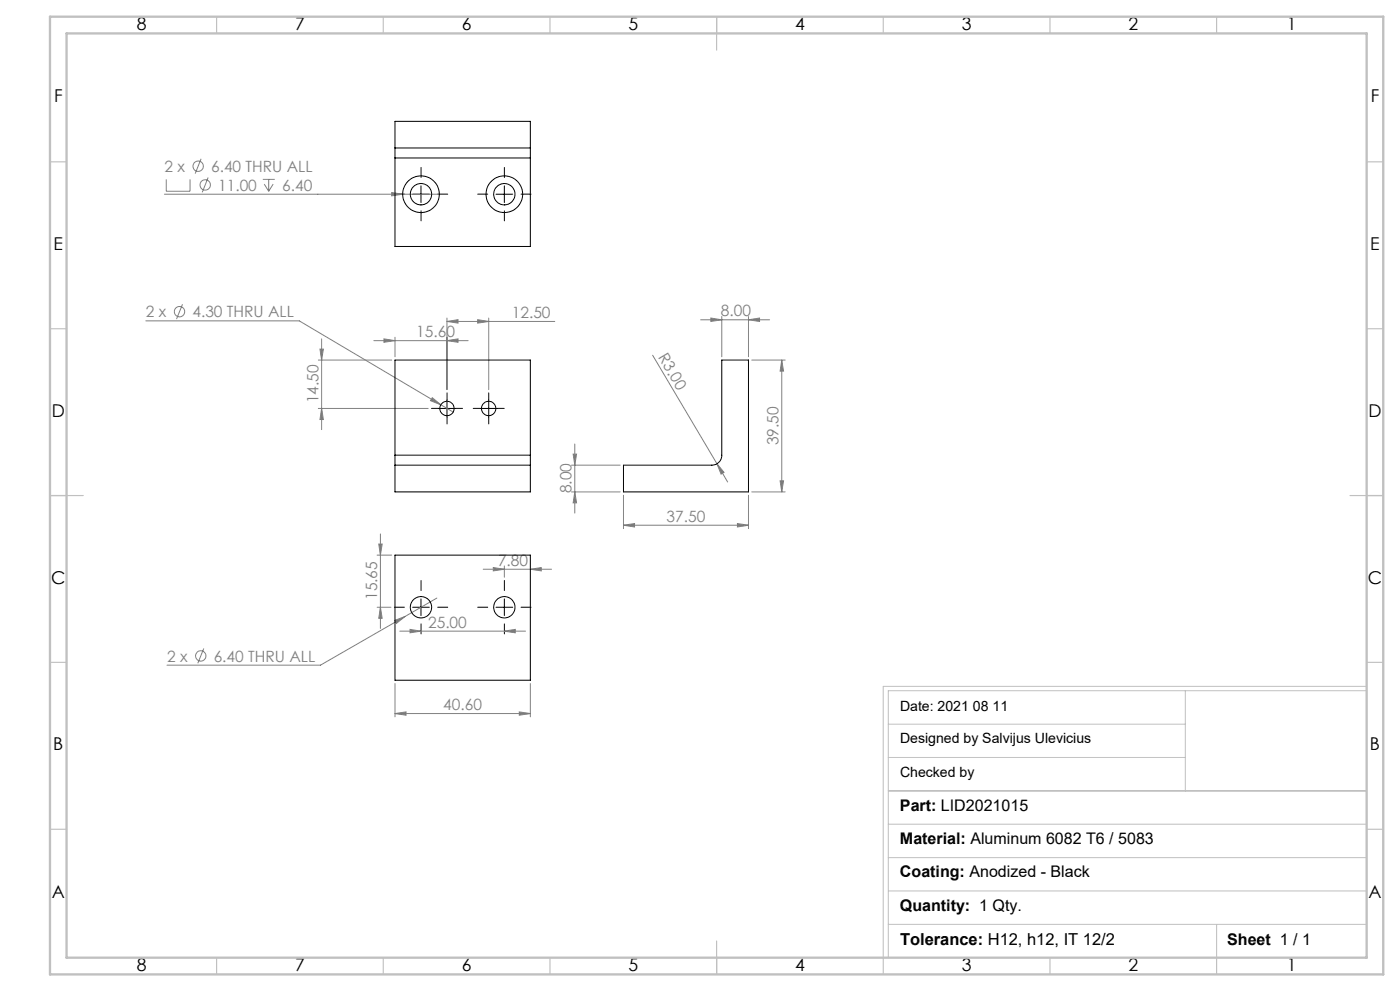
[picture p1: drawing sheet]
<svg xmlns="http://www.w3.org/2000/svg" width="420mm" height="297mm" viewBox="0 0 420 297" stroke-linecap="round" stroke-linejoin="round" font-family="sans-serif">
<g fill="none" stroke="#808080" stroke-width=".3">
<path d="M49.3 58.2h82.5M49.9 53.8v3.5h7.1v-3.5M60.3 47.6l-1.7 4.4M62.4 53.2l-1.7 4.4M78.8 53.8h3.6M79.3 55.2l1.3 2.1M80.6 53.8v3.5M82 55.2l-1.4 2.1M117.5 57.7l3.3 .5-3.3 .5zM43.7 96.2h46.1l42.5 25.1M54.8 91.2l-1.8 4.4M134.1 96.3l3.3-.5v1z"/>
<path d="M134.1 95.3v21.5M134.1 96.3h32.3M143.3 95.8l3.3 .5-3.3 .5zM146.6 95.3v21.5M210.2 95.8h20.7M213.3 95.3l3.2 .5-3.2 .5zM216.5 94.9v12M224.5 95.8l3.4-.5v1zM224.5 94.9v12M95.5 107.9h22M96 104.6h1l-.5 3.3zM96.5 101.6v27.2"/>
<path d="M112.1 102.1h28.3M115.2 101.6l3.3 .5-3.3 .5zM118.5 101.1v5.8M129.7 119.2l2.6 2.1-3.1-1.2zM134.1 102.1l3.3-.5v1zM195.8 106.5l19.3 32.5M225.5 107.9h10M234.5 107.9l.6 3.3h-1.1zM234.5 107.9v39.5M95.5 122.4h32.9M96.5 122.4l.5 3.3h-1zM132.3 121.3l3.7 2.2"/>
<path d="M171.5 139.4h14.6M171.9 136.1h1.1l-.6 3.3zM172.4 133.1v20.7M215.1 139l2.1 2.6-.9 .5zM215.1 139l3.2 5.5M171.5 147.4h14.6M172.4 147.4l.6 3.3h-1.1zM187 157.4l3.4-.5v1zM187 148.4v10M187 157.4h37.5M221.2 156.9l3.3 .5-3.3 .5zM224.5 148.4v10"/>
<path d="M225.5 147.4h10M234 144.1h1.1l-.6 3.3zM113.1 166.4h4.4M113.6 163.1h1.1l-.6 3.3zM114.1 160v28.3M131.1 179.2l-9.6 5.5M145 170.6h20.5M148 170.1l3.3 .5-3.3 .5zM151.3 169.6v3.4M159.1 170.6l3.3-.5v1zM61.1 194.3l-1.8 4.5M113.1 182h4.2"/>
<path d="M114.1 182l.6 3.3h-1.1zM118.4 185.9l3.1-1.2-2.6 2.1zM119.9 189.2h37.8M121.5 184.7l-25.4 14.7h-46M123 188.6l3.3 .6-3.3 .4zM151.3 189.2l3.3-.6v1zM118.5 213.9l3.3-.5v.9zM118.5 204.9v9.9M118.5 213.9h40.6M155.8 213.4l3.3 .5-3.3 .4zM159.1 204.9v9.9"/>
<circle cx="59.4" cy="49.8" r="1.56"/>
<circle cx="61.5" cy="55.4" r="1.56"/>
<circle cx="53.9" cy="93.4" r="1.55"/>
<circle cx="60.2" cy="196.6" r="1.56"/>
</g>
<g fill="none" stroke="#000" stroke-width=".3" stroke-dasharray="15.2 1.3 1.3 1.3">
<path d="M121.3 58.2h-3M126.3 53.2v-3M131.3 58.2h3M146.3 58.2h-3M151.3 53.2v-3M156.3 58.2h3M126.3 63.2v3M151.3 63.2v3M134.1 119.9v-2.2M146.6 119.9v-2.2M131.6 122.4h-2.1M134.1 124.9v2.1"/>
<path d="M136.6 122.4h2.2M144.1 122.4h-2.1M146.6 124.9v2.1M149.1 122.4h2.2M126.3 177v-3M151.3 177v-3M121.3 182h-3M126.3 187v3M131.3 182h3M146.3 182h-3M151.3 187v3M156.3 182h3"/>
</g>
<path d="M123.8 58.2h5M126.3 55.7v5M148.8 58.2h5M151.3 55.7v5M134.1 119.9v5M146.6 119.9v5M131.6 122.4h5M144.1 122.4h5M126.3 179.5v5M151.3 179.5v5M123.8 182h5M148.8 182h5" fill="none" stroke="#000" stroke-width=".3"/>
<path d="M266.5 217h89.1M355.6 207v30M410 205.7h-145v81.5M410 207h-143.5v80M266.5 237h143.5M266.5 227h89.1M266.5 257h143.5M266.5 247h143.5M266.5 277h143.5M266.5 267h143.5M365 277v10" fill="none" stroke="#c0c0c0" stroke-width=".3"/>
<g fill="none" stroke="#c0c0c0" stroke-width=".35">
<path d="M65 5v5M115 5v5M165 5v5M215 5v10M265 5v5M315 5v5M365 5v5M15 48.5h5M410 48.5h5M15 98.5h5M410 98.5h5M15 148.5h10"/>
<path d="M405 148.5h10M15 198.5h5M410 198.5h5M15 248.5h5M410 248.5h5M65 287v5M115 287v5M165 287v5M215 282v10M265 287v5M315 287v5M365 287v5"/>
</g>
<path d="M15 5h400v287h-400zM20 10h390v277h-390z" fill="none" stroke="#c0c0c0" stroke-width=".7"/>
<g fill="#808080">
<path d="M215.1 139l2.1 2.6-.9 .5z"/>
<path d="M151.3 189.2l3.3-.6v1zM123 188.6l3.3 .6-3.3 .4z"/>
<path d="M129.7 119.2l-.5 .9 3.1 1.2zM115.2 101.6l3.3 .5-3.3 .5zM134.1 102.1l3.3-.5v1zM134.1 96.3l3.3-.5v1zM143.3 95.8l3.3 .5-3.3 .5zM187 157.4l3.4-.5v1zM221.2 156.9l3.3 .5-3.3 .5zM213.3 95.3l3.2 .5-3.2 .5zM224.5 95.8l3.4-.5v1zM118.4 185.9l.5 .9 2.6-2.1zM118.5 213.9l3.3-.5v.9zM155.8 213.4l3.3 .5-3.3 .4zM148 170.1l3.3 .5-3.3 .5zM159.1 170.6l3.3-.5v1zM117.5 57.7v1l3.3-.5z"/>
<path d="M96.5 122.4l.5 3.3h-1zM96 104.6h1l-.5 3.3zM234 144.1h1.1l-.6 3.3zM234.5 107.9l.6 3.3h-1.1zM172.4 147.4l.6 3.3h-1.1zM171.9 136.1h1.1l-.6 3.3z"/>
<path d="M113.6 163.1h1.1l-.6 3.3zM114.1 182l.6 3.3h-1.1z"/>
</g>
<g fill="none" stroke="#000" stroke-width=".3">
<path d="M118.5 44.3v3M118.5 44.3v-7.9h40.6v7.9M118.5 47.3v26.6h40.6v-26.6M118.5 44.3h40.6M118.5 47.3h40.6M159.1 44.3v3M216.5 107.9h8v39.5h-37.5v-8h26.5a3 3 0 0 0 3-3zM118.5 136.4v3M118.5 136.4v-28.5h40.6v28.5M118.5 139.4v8h40.6v-8M118.5 139.4h40.6M118.5 136.4h40.6"/>
<path d="M159.1 136.4v3M118.5 166.4h40.6v37.5h-40.6z"/>
<circle cx="126.3" cy="58.2" r="3.2"/>
<circle cx="126.3" cy="58.2" r="5.5"/>
<circle cx="151.3" cy="58.2" r="3.2"/>
<circle cx="151.3" cy="58.2" r="5.5"/>
<circle cx="134.1" cy="122.4" r="2.15"/>
<circle cx="146.6" cy="122.4" r="2.15"/>
<circle cx="126.3" cy="182" r="3.2"/>
<circle cx="151.3" cy="182" r="3.2"/>
</g>
<g font-size="5.3">
<text x="41" y="8.9">8</text>
<text x="88.5" y="8.9">7</text>
<text x="138.5" y="8.9">6</text>
<text x="188.5" y="8.9">5</text>
<text x="238.5" y="8.9">4</text>
<text x="288.5" y="8.9">3</text>
<text x="338.5" y="8.9">2</text>
<text x="386" y="8.9">1</text>
<text x="16.2" y="30.7">F</text>
<text x="411.2" y="30.7">F</text>
<text x="16.1" y="74.9">E</text>
<text x="411.1" y="74.9">E</text>
<text x="15.5" y="124.9">D</text>
<text x="410.5" y="124.9">D</text>
<text x="15.4" y="174.9">C</text>
<text x="410.4" y="174.9">C</text>
<text x="16" y="224.9">B</text>
<text x="411" y="224.9">B</text>
<text x="15.5" y="269.2">A</text>
<text x="410.5" y="269.2">A</text>
<text x="41" y="290.9">8</text>
<text x="88.5" y="290.9">7</text>
<text x="138.5" y="290.9">6</text>
<text x="188.5" y="290.9">5</text>
<text x="238.5" y="290.9">4</text>
<text x="288.5" y="290.9">3</text>
<text x="338.5" y="290.9">2</text>
<text x="386" y="290.9">1</text>
</g>
<text font-size="4.9" x="270" y="283.3">Tolerance: H12, h12, IT 12/2</text>
<g font-size="4.8">
<text x="270" y="242.9">Part: LID2021015</text>
<text x="270" y="252.9">Material: Aluminum 6082 T6 / 5083</text>
<text x="270" y="262.9">Coating: Anodized - Black</text>
<text x="270" y="272.9">Quantity: 1 Qty.</text>
<text x="368.2" y="283.3">Sheet 1 / 1</text>
</g>
<g font-size="4.7" fill="#808080">
<text x="49.3" y="51.5">2 x</text>
<text x="63.3" y="51.5">6.40 THRU ALL</text>
<text x="65.4" y="57.1">11.00</text>
<text x="84.7" y="57.1">6.40</text>
<text x="43.7" y="95.1">2 x</text>
<text x="57.7" y="95.1">4.30 THRU ALL</text>
<text x="153.5" y="95.3">12.50</text>
<text x="216.3" y="94.8">8.00</text>
<text x="124.8" y="101">15.60</text>
<text x="197.3" y="107" transform="rotate(59 197.3 107)">R3.00</text>
<text x="95.5" y="120.9" transform="rotate(-90 95.5 120.9)">14.50</text>
<text x="233.5" y="133.5" transform="rotate(-90 233.5 133.5)">39.50</text>
<text x="171.5" y="147.8" transform="rotate(-90 171.5 147.8)">8.00</text>
<text x="200" y="156.4">37.50</text>
<text x="149.4" y="169.6">7.80</text>
<text x="113.1" y="179.8" transform="rotate(-90 113.1 179.8)">15.65</text>
<text x="128.4" y="188.1">25.00</text>
<text x="50.1" y="198.3">2 x</text>
<text x="64.1" y="198.3">6.40 THRU ALL</text>
<text x="133" y="212.8">40.60</text>
</g>
<g font-size="4.2">
<text x="270" y="213.1">Date: 2021 08 11</text>
<text x="270" y="222.7">Designed by Salvijus Ulevicius</text>
<text x="270" y="232.8">Checked by</text>
</g>
</svg>
